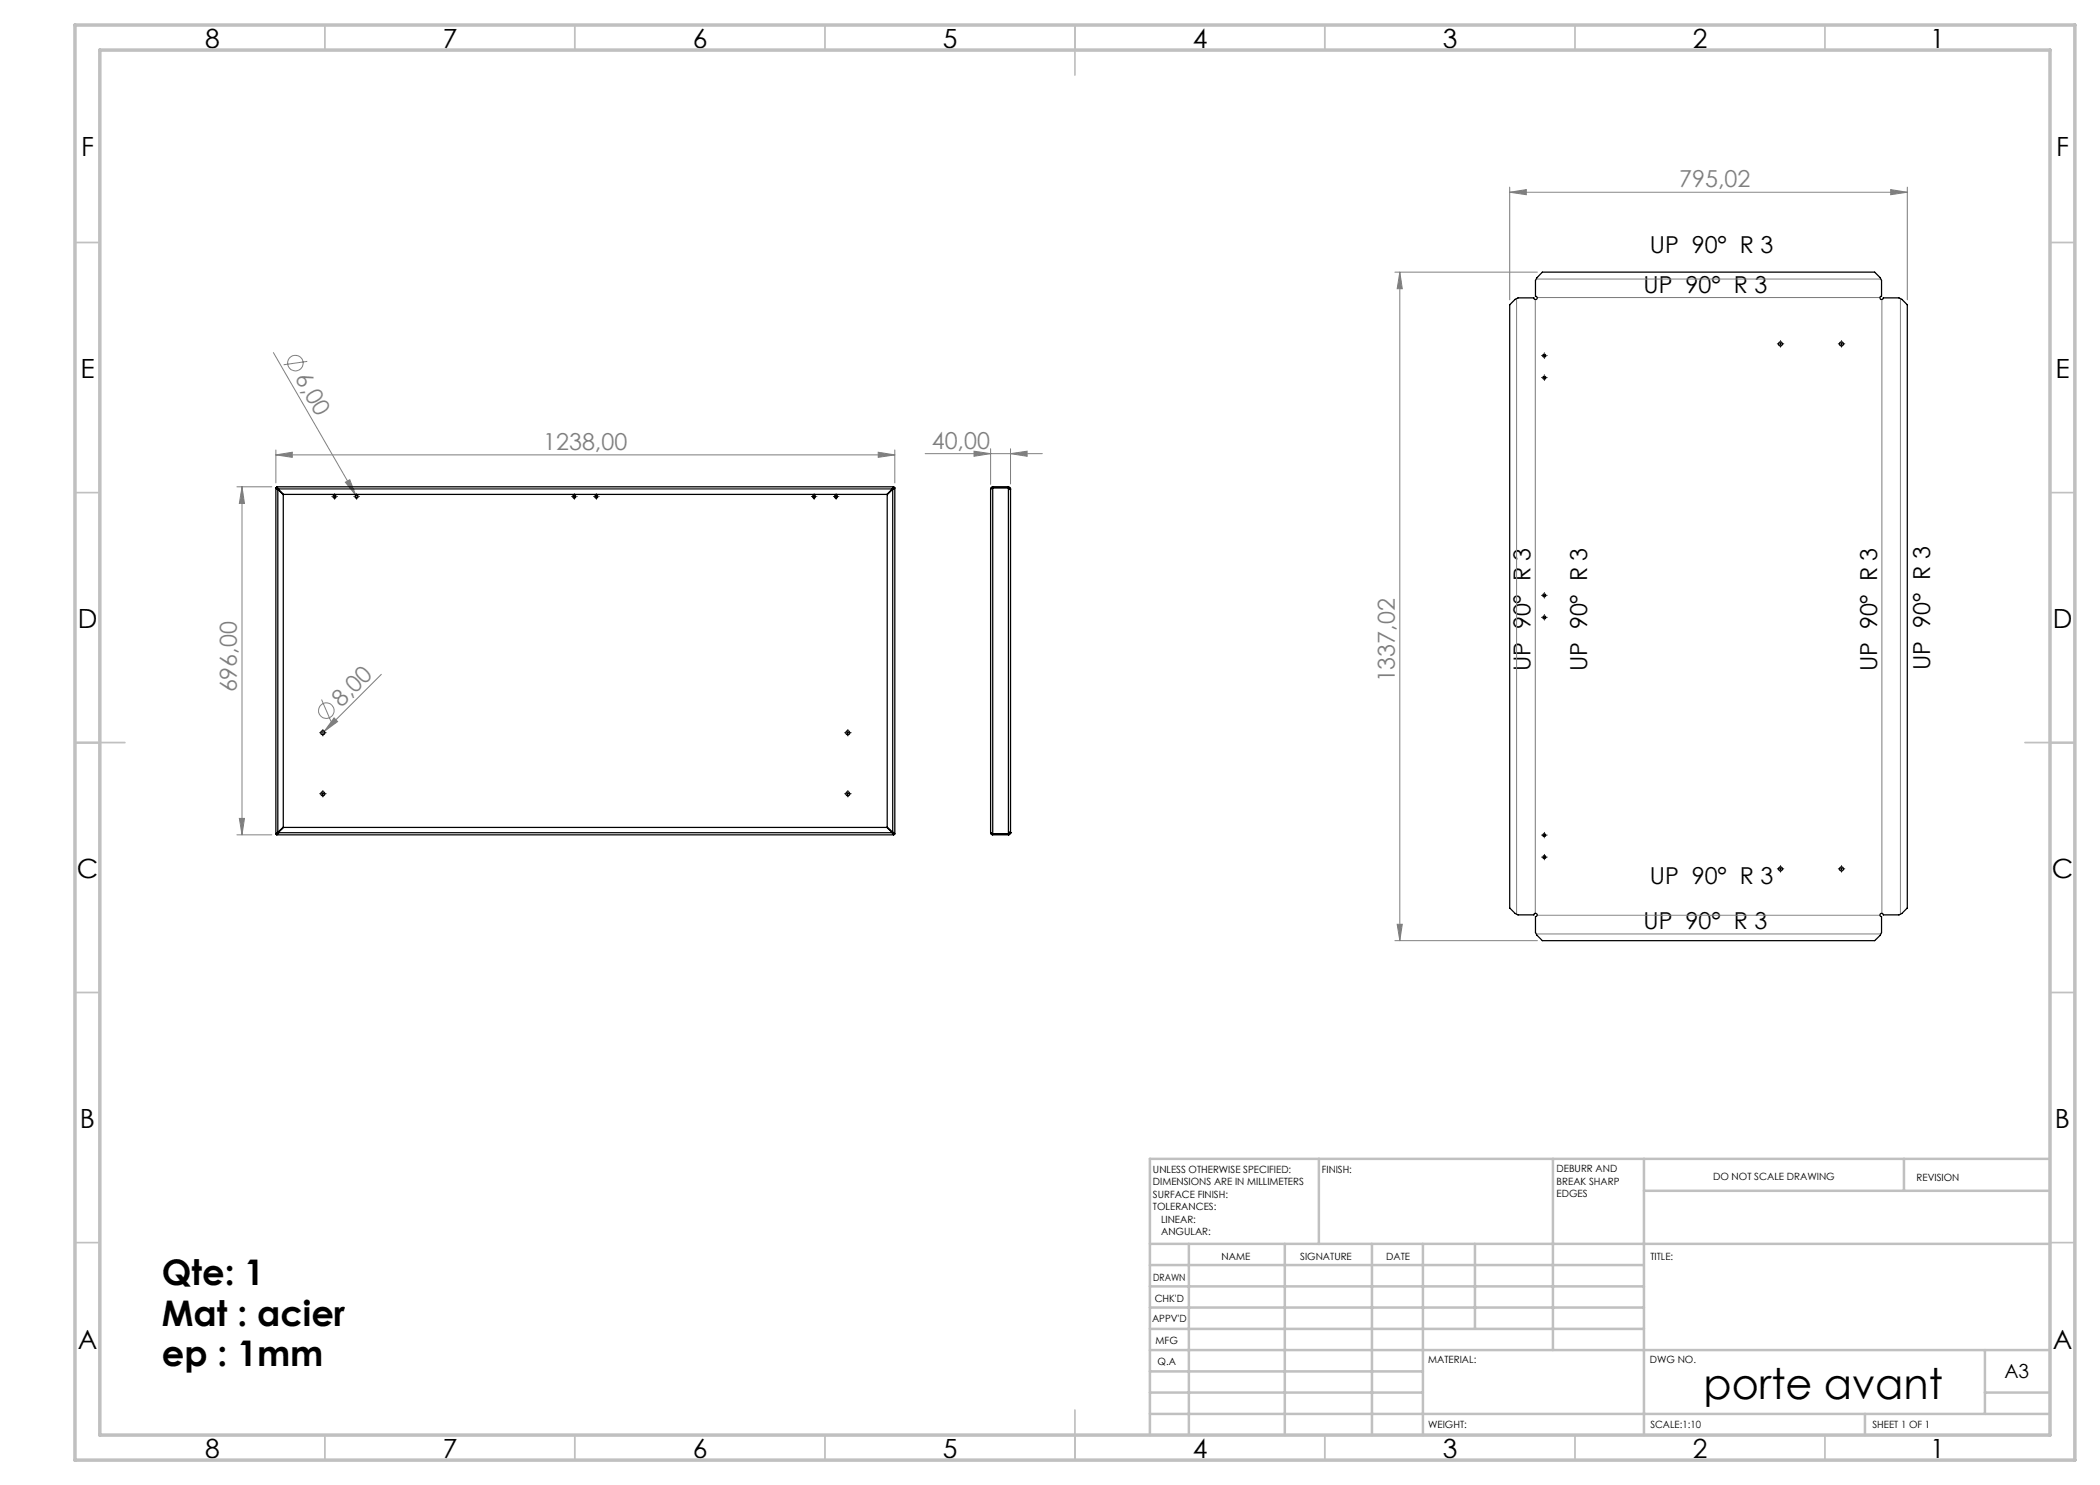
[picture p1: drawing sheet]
<svg xmlns="http://www.w3.org/2000/svg" width="420mm" height="297mm" viewBox="0 0 420 297" stroke-linecap="round" stroke-linejoin="round" font-family="sans-serif">
<g fill="none" stroke="#808080" stroke-width=".2">
<path d="M301.9 38.4l3.4-.5v1zM301.9 37.4v22.6M301.9 38.4h79.6M378.1 37.9l3.4 .5-3.4 .5zM381.5 37.4v22.6M279 54.4h28.5M280 54.4l.5 3.3h-1.1zM280 54.4v133.7M303.3 59.7v123.1M307.1 59.9v122.8M307.2 55.8h69M307.4 59.5h68.6"/>
<path d="M376.4 59.9v122.8M380.1 59.7v123.1M54.7 70.5l16.5 28.6M61.5 72.3l-4.8 .7M47.4 97.4h7M48.4 97.4l.5 3.3h-1zM48.4 97.4v69.6M55.2 91l3.3-.6v1.1zM55.2 90v6.6M55.2 91h123.8M69.1 96.4l.9-.4 1.2 3.1zM71.2 99.1l.3 .5"/>
<path d="M175.6 90.4l3.4 .6-3.4 .5zM179 90v6.6M185 90.7h23.5M194.8 90.2l3.3 .5-3.3 .6zM198.1 89.7v7.2M202.1 90.7l3.3-.5v1.1zM202.1 89.7v7.1M64.3 139.9l1.9 4.4M76.3 134.9l-12 12M66.8 143.6l.7 .7-2.7 2zM47.4 167h7M47.9 163.7h1l-.5 3.3z"/>
<path d="M279 188.1h28.5M279.4 184.9h1.1l-.5 3.2zM307.2 186.8h69M307.4 183.1h68.6"/>
<circle cx="59.1" cy="72.6" r="1.56"/>
<circle cx="65.3" cy="142.1" r="1.55"/>
</g>
<g fill="none" stroke="#000" stroke-width=".2" stroke-dasharray="15.2 1.3 1.3 1.3">
<path d="M308.4 71.1h-.1M308.4 75.5h-.1M308.9 70.6h.1M308.9 71.6v.1M308.9 75h.1M308.9 76v.1M309.4 71.1h.1M309.4 75.5h.1M355.6 68.8h-.1M356.1 68.3v-.2M356.1 69.3v.1M356.6 68.8h.2"/>
<path d="M367.8 68.8h-.1M368.3 68.3v-.2M368.3 69.3v.1M368.8 68.8h.2M66.4 99.3h.1M66.9 98.8h.1M66.9 99.8v.1M67.4 99.3h.1M70.8 99.3h.1M71.3 98.8h.1M71.3 99.8v.1M71.8 99.3h.1"/>
<path d="M114.4 99.3h-.1M114.9 98.8h.1M114.9 99.8v.1M115.4 99.3h.1M118.8 99.3h-.1M119.3 98.8h.1M119.3 99.8v.1M119.8 99.3h.1M162.3 99.3h.1M162.8 98.8h.1M162.8 99.8v.1M163.3 99.3h.1"/>
<path d="M166.7 99.3h.1M167.2 98.8h.1M167.2 99.8v.1M167.7 99.3h.1M308.4 119.1h-.1M308.9 118.6v-.1M308.9 119.6h.1M309.4 119.1h.1M308.4 123.5h-.1M308.9 123v-.1M308.9 124h.1M309.4 123.5h.1"/>
<path d="M64.1 146.5h-.2M64.1 158.7h-.2M64.6 146v-.1M64.6 147v.2M64.6 158.2v-.1M64.6 159.2v.2M65.1 146.5h.1M65.1 158.7h.1M169.1 146.5h-.2M169.1 158.7h-.2M169.6 146v-.1M169.6 147v.2"/>
<path d="M169.6 158.2v-.1M169.6 159.2v.2M170.1 146.5h.1M170.1 158.7h.1M308.4 167h-.1M308.4 171.4h-.1M308.9 166.5h.1M308.9 167.5v.1M308.9 170.9h.1M308.9 171.9v.1M309.4 167h.1M309.4 171.4h.1"/>
<path d="M355.6 173.8h-.1M356.1 173.3v-.2M356.1 174.3v.1M356.6 173.8h.2M367.8 173.8h-.1M368.3 173.3v-.2M368.3 174.3v.1M368.8 173.8h.2"/>
</g>
<g fill="none" stroke="#000" stroke-width=".2">
<path d="M308.6 71.2h.5M308.6 75.5h.5M308.9 70.9v.5M308.9 75.3v.5M355.8 68.8h.5M356.1 68.5v.5M368.1 68.8h.4M368.3 68.5v.5M66.7 99.3h.5M66.9 99.1v.5M71 99.3h.5M71.3 99.1v.5"/>
<path d="M114.6 99.3h.5M114.9 99.1v.5M119 99.3h.5M119.3 99.1v.5M162.6 99.3h.5M162.8 99.1v.5M167 99.3h.5M167.2 99.1v.5M308.6 119.1h.5M308.9 118.8v.5M308.6 123.5h.5M308.9 123.2v.6"/>
<path d="M64.3 146.6h.5M64.3 158.7h.5M64.6 146.3v.5M64.6 158.5v.5M169.3 146.6h.5M169.3 158.7h.5M169.5 146.3v.5M169.5 158.5v.5M308.6 167h.5M308.6 171.4h.5M308.9 166.8v.5M308.9 171.2v.5"/>
<path d="M355.8 173.8h.5M356.1 173.5v.5M368.1 173.8h.4M368.3 173.5v.5"/>
</g>
<g fill="none" stroke="#c0c0c0" stroke-width=".35">
<path d="M65 5v5M115 5v5M165 5v5M215 5v10M265 5v5M315 5v5M365 5v5M15 48.5h5M410 48.5h5M15 98.5h5M410 98.5h5M15 148.5h10"/>
<path d="M405 148.5h10M15 198.5h5M410 198.5h5M15 248.5h5M410 248.5h5M65 287v5M115 287v5M165 287v5M215 282v10M265 287v5M315 287v5M365 287v5"/>
</g>
<g fill="none" stroke="#c0c0c0" stroke-width=".5">
<path d="M263.8 231.8v17M310.6 231.8v38.2M328.8 231.8v55.2M328.8 238.2h81.2M380.8 231.8v6.4M410 231.8h-180v55.2M230 248.8h180M230 257.3h98.8M230 253h98.8M237.8 248.8v38.2M257 248.8v38.2M274.4 248.8v38.2"/>
<path d="M284.6 248.8v38.2M295 248.8v17M230 265.8h98.8M230 261.5h98.8M230 278.5h54.6M230 274.3h54.6M230 270h180M397 278.5h13M397 270v12.8M230 282.8h180M373 282.8v4.2"/>
</g>
<path d="M15 5h400v287h-400zM20 10h390v277h-390z" fill="none" stroke="#c0c0c0" stroke-width=".7"/>
<g fill="#808080">
<path d="M69.1 96.4l.9-.4 1.2 3.1z"/>
<path d="M66.8 143.6l.7 .7-2.7 2z"/>
<path d="M55.2 91l3.3-.6v1.1zM175.6 90.4l3.4 .6-3.4 .5zM194.8 90.2l3.3 .5-3.3 .6zM202.1 90.7l3.3-.5v1.1z"/>
<path d="M279.4 184.9h1.1l-.5 3.2zM280 54.4l.5 3.3h-1.1z"/>
<path d="M48.4 97.4l.5 3.3h-1zM47.9 163.7h1l-.5 3.3z"/>
<path d="M301.9 38.4l3.4-.5v1zM378.1 37.9l3.4 .5-3.4 .5z"/>
</g>
<g fill="none" stroke="#000" stroke-width=".25">
<path d="M308.5 54.4h66.4l1.1 1.1 .3 .6v3.1a.34 .34 0 0 0-.3 .4 .34 .34 0 0 0 .3 .3 .34 .34 0 0 0 .4-.3h3.1l.6 .3 1.1 1.1v120.6l-1.1 1.1-.6 .3h-3.1a.33 .33 0 0 0-.4-.3 .33 .33 0 0 0-.3 .3 .33 .33 0 0 0 .3 .3v3.2l-.3 .6-1.1 1h-66.4l-1.1-1-.3-.6v-3.2a.33 .33 0 0 0 .3-.3 .33 .33 0 0 0-.3-.3 .33 .33 0 0 0-.3 .3h-3.2l-.6-.3-1.1-1.1v-120.6l1.1-1.1 .6-.3h3.2a.34 .34 0 0 0 .3 .3 .34 .34 0 0 0 .4-.4 .34 .34 0 0 0-.4-.3v-3.1l.3-.6zM55.2 97.6l.4 .3M55.2 97.6v69.2M55.4 97.4l.2 .4M55.4 97.4h123.4M55.6 97.9h.1M55.6 97.9l1.1 1.1v66.4l-1.1 1.1M55.6 97.8l1.1 1.1h120.7l1.1-1.1M55.6 97.8l-.1 .1M55.6 97.8h.1M178.5 97.8h.1M178.5 97.8h-122.9v68.7"/>
<path d="M178.5 97.8v68.7M178.5 97.9l-1.1 1.1v66.4l1.1 1.1M178.5 97.8l.1 .1M178.5 97.9h.1M178.8 97.4l-.3 .4M179 97.6l-.5 .3M179 97.6v69.2M198.5 97.6h.1M198.5 97.6l-.4 .3M198.5 97.4l-.3 .1-.1 .3v68.7l.1 .4 .3 .1M198.5 97.5l-.2 .2M198.5 97.6h3.2"/>
<path d="M198.5 97.4h3.2M198.5 97.4v.1M198.5 97.6v69.2M198.5 97.5h3.2M201.7 97.6h.1M201.7 97.6a.26 .26 0 0 0 .1 .3 .26 .26 0 0 0 .3-.1M201.7 97.4l.3 .1 .1 .3M201.7 97.5l.3 .3M201.7 97.4v.1M201.7 97.6v69.2M202 97.8l-.1 .1M202 97.8h.1"/>
<path d="M202.1 97.8h.1M202.1 97.8v68.7M55.4 167h123.4M55.5 166.5h.1M55.6 166.5h.1M55.6 166.5l-.4 .3M55.6 166.5h122.9M55.6 166.5v.1M55.6 166.5l-.2 .5M55.6 166.5l1.1-1h120.7l1.1 1M178.5 166.5l.3 .5M178.5 166.5h.1"/>
<path d="M178.5 166.5v.1M178.5 166.5l.5 .3M178.6 166.5h-.1M198.1 166.5l.4 .3M198.3 166.6l.2 .3M198.5 166.8h.1M198.5 166.8h3.2M198.5 167h3.2M198.5 166.9v.1M198.5 166.9h3.2M201.7 166.8h.1M201.7 166.9v.1"/>
<path d="M201.9 166.4l.1 .1M202 166.5l-.3 .4M202 166.5h.1M202.1 166.5a.26 .26 0 0 0-.3 0 .26 .26 0 0 0-.1 .3M202.1 166.5l-.1 .3-.3 .2M202.1 166.5h.1"/>
<circle cx="308.8" cy="71.1" r=".29"/>
<circle cx="308.9" cy="75.5" r=".31"/>
<circle cx="356.1" cy="68.8" r=".4"/>
<circle cx="368.3" cy="68.8" r=".4"/>
<circle cx="66.9" cy="99.3" r=".31"/>
<circle cx="71.3" cy="99.3" r=".31"/>
<circle cx="114.8" cy="99.3" r=".31"/>
<circle cx="119.3" cy="99.3" r=".31"/>
<circle cx="162.8" cy="99.3" r=".3"/>
<circle cx="167.2" cy="99.3" r=".31"/>
<circle cx="308.8" cy="119.1" r=".29"/>
<circle cx="308.9" cy="123.5" r=".31"/>
<circle cx="64.6" cy="146.6" r=".4"/>
<circle cx="64.6" cy="158.8" r=".4"/>
<circle cx="169.6" cy="158.8" r=".39"/>
<circle cx="169.6" cy="146.6" r=".39"/>
<circle cx="308.9" cy="167" r=".28"/>
<circle cx="308.9" cy="171.4" r=".31"/>
<circle cx="356.1" cy="173.8" r=".39"/>
<circle cx="368.3" cy="173.8" r=".39"/>
</g>
<text font-size="8.5" x="340.7" y="279.7">porte avant</text>
<g font-size="7.1">
<text x="32.4" y="257.1">Qte: 1</text>
<text x="32.4" y="265.1">Mat : acier</text>
<text x="32.4" y="273.2">ep : 1mm</text>
</g>
<g font-size="5.3">
<text x="41" y="9.5">8</text>
<text x="88.5" y="9.5">7</text>
<text x="138.5" y="9.5">6</text>
<text x="188.5" y="9.5">5</text>
<text x="238.5" y="9.5">4</text>
<text x="288.5" y="9.5">3</text>
<text x="338.5" y="9.5">2</text>
<text x="386" y="9.5">1</text>
<text x="16.2" y="31.3">F</text>
<text x="411.2" y="31.3">F</text>
<text x="16.1" y="75.5">E</text>
<text x="411.1" y="75.5">E</text>
<text x="15.5" y="125.5">D</text>
<text x="410.5" y="125.5">D</text>
<text x="15.4" y="175.5">C</text>
<text x="410.4" y="175.5">C</text>
<text x="16" y="225.5">B</text>
<text x="411" y="225.5">B</text>
<text x="15.5" y="269.8">A</text>
<text x="410.5" y="269.8">A</text>
<text x="41" y="291.5">8</text>
<text x="88.5" y="291.5">7</text>
<text x="138.5" y="291.5">6</text>
<text x="188.5" y="291.5">5</text>
<text x="238.5" y="291.5">4</text>
<text x="288.5" y="291.5">3</text>
<text x="338.5" y="291.5">2</text>
<text x="386" y="291.5">1</text>
</g>
<g font-size="4.7" fill="#808080">
<text x="335.9" y="37.4">795,02</text>
<text x="58.9" y="75.7" transform="rotate(60 58.9 75.7)">6,00</text>
<text x="108.7" y="89.9">1238,00</text>
<text x="186.4" y="89.7">40,00</text>
<text x="279" y="136.5" transform="rotate(-90 279 136.5)">1337,02</text>
<text x="47.4" y="138.5" transform="rotate(-90 47.4 138.5)">696,00</text>
<text x="68.3" y="141.5" transform="rotate(-45 68.3 141.5)">8,00</text>
</g>
<g font-size="4.7">
<text x="329.9" y="50.6">UP 90° R 3</text>
<text x="328.7" y="58.5">UP 90° R 3</text>
<text x="306.1" y="134.3" transform="rotate(-90 306.1 134.3)">UP 90° R 3</text>
<text x="317.4" y="134.3" transform="rotate(-90 317.4 134.3)">UP 90° R 3</text>
<text x="375.4" y="134.3" transform="rotate(-90 375.4 134.3)">UP 90° R 3</text>
<text x="386" y="134" transform="rotate(-90 386 134)">UP 90° R 3</text>
<text x="329.9" y="176.8">UP 90° R 3</text>
<text x="328.7" y="185.7">UP 90° R 3</text>
</g>
<text font-size="3.9" x="400.9" y="275.5">A3</text>
<g font-size="2">
<text x="230.6" y="234.6">UNLESS OTHERWISE SPECIFIED:</text>
<text x="230.6" y="237.1">DIMENSIONS ARE IN MILLIMETERS</text>
<text x="230.6" y="239.6">SURFACE FINISH:</text>
<text x="264.4" y="234.6">FINISH:</text>
<text x="311.3" y="234.5">DEBURR AND</text>
<text x="311.3" y="237">BREAK SHARP</text>
<text x="311.3" y="239.5">EDGES</text>
<text x="342.6" y="236">DO NOT SCALE DRAWING</text>
<text x="383.3" y="236.2">REVISION</text>
<text x="230.6" y="242.1">TOLERANCES:</text>
<text x="232.2" y="244.6">LINEAR:</text>
<text x="232.2" y="247.1">ANGULAR:</text>
<text x="244.3" y="252">NAME</text>
<text x="260" y="251.9">SIGNATURE</text>
<text x="277.2" y="251.9">DATE</text>
<text x="330.1" y="251.9">TITLE:</text>
<text x="230.6" y="256.1">DRAWN</text>
<text x="230.9" y="260.3">CHK'D</text>
<text x="230.4" y="264.4">APPV'D</text>
<text x="231.1" y="268.8">MFG</text>
<text x="231.5" y="273">Q.A</text>
<text x="285.6" y="272.5">MATERIAL:</text>
<text x="330" y="272.5">DWG NO.</text>
<text x="285.6" y="285.5">WEIGHT:</text>
<text x="330.1" y="285.6">SCALE:1:10</text>
<text x="374.5" y="285.6">SHEET 1 OF 1</text>
</g>
</svg>
